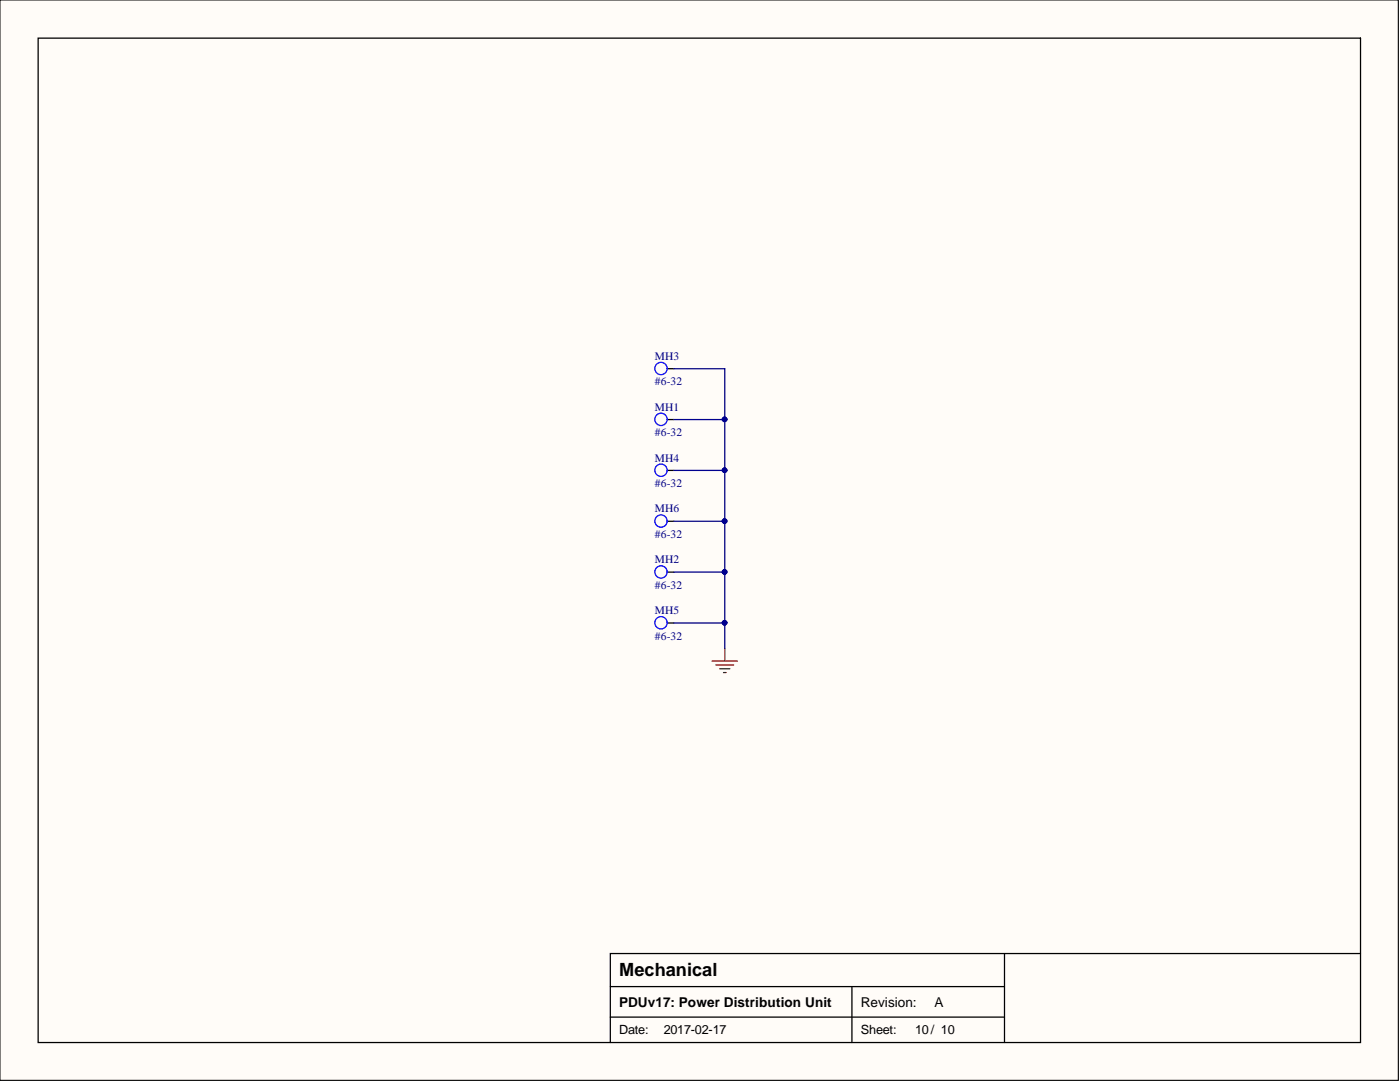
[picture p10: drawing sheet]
<svg xmlns="http://www.w3.org/2000/svg" width="279mm" height="216mm" viewBox="0 0 279 216" stroke-linecap="round" stroke-linejoin="round" font-family="sans-serif">
<path d="M0 0h279.1v215.6h-279.1z" fill="#fffcf8" stroke="#000" stroke-width=".2"/>
<path d="M7.6 7.6h263.9v200.4h-263.9zM133.2 73.6h1.3M133.2 83.7h1.3M133.2 93.9h1.3M133.2 104h1.3M133.2 114.2h1.3M133.2 124.3h1.3M121.8 196.9h78.7M170 196.9v11.1M200.5 190.3v17.7M271.5 190.3h-149.7v17.7M121.8 203h78.7" fill="none" stroke="#000" stroke-width=".25"/>
<g fill="none" stroke="#00f" stroke-width=".25">
<circle cx="131.9" cy="73.5" r="1.23"/>
<circle cx="131.9" cy="93.8" r="1.23"/>
<circle cx="131.9" cy="83.7" r="1.23"/>
<circle cx="131.9" cy="114.1" r="1.23"/>
<circle cx="131.9" cy="104" r="1.23"/>
<circle cx="131.9" cy="124.3" r="1.23"/>
</g>
<path d="M142.1 131.9h5.1M142.9 132.7h3.5M143.6 133.4h2.1M144.4 134.2h.5M144.6 129.4v2.5" fill="none" stroke="#800000" stroke-width=".25"/>
<path d="M134.5 73.6h10.1v55.8M134.5 93.9h10.1M134.5 83.7h10.1M134.5 104h10.1M134.5 114.2h10.1M134.5 124.3h10.1" fill="none" stroke="#000080" stroke-width=".25"/>
<g fill="#000080" stroke="#000080" stroke-width=".2">
<circle cx="144.6" cy="104" r=".47"/>
<circle cx="144.6" cy="93.8" r=".47"/>
<circle cx="144.6" cy="83.7" r=".47"/>
<circle cx="144.6" cy="114.1" r=".47"/>
<circle cx="144.6" cy="124.3" r=".47"/>
</g>
<text font-size="3.6" x="123.6" y="194.8">Mechanical</text>
<g font-size="2.7">
<text x="123.6" y="200.8">PDUv17: Power Distribution Unit</text>
<text x="171.8" y="200.8">Revision:</text>
<text x="186.5" y="200.8">A</text>
</g>
<g font-size="2.5">
<text x="123.6" y="206.2">Date:</text>
<text x="132.5" y="206.2">2017-02-17</text>
<text x="171.8" y="206.2">Sheet:</text>
<text x="182.6" y="206.2">10/ 10</text>
</g>
<g font-size="2.3" fill="#000080">
<text x="130.7" y="71.8">MH3</text>
<text x="130.7" y="76.9">#6-32</text>
<text x="130.7" y="81.9">MH1</text>
<text x="130.7" y="87">#6-32</text>
<text x="130.7" y="92.1">MH4</text>
<text x="130.7" y="97.2">#6-32</text>
<text x="130.7" y="102.2">MH6</text>
<text x="130.7" y="107.3">#6-32</text>
<text x="130.7" y="112.4">MH2</text>
<text x="130.7" y="117.5">#6-32</text>
<text x="130.7" y="122.5">MH5</text>
<text x="130.7" y="127.6">#6-32</text>
</g>
</svg>
